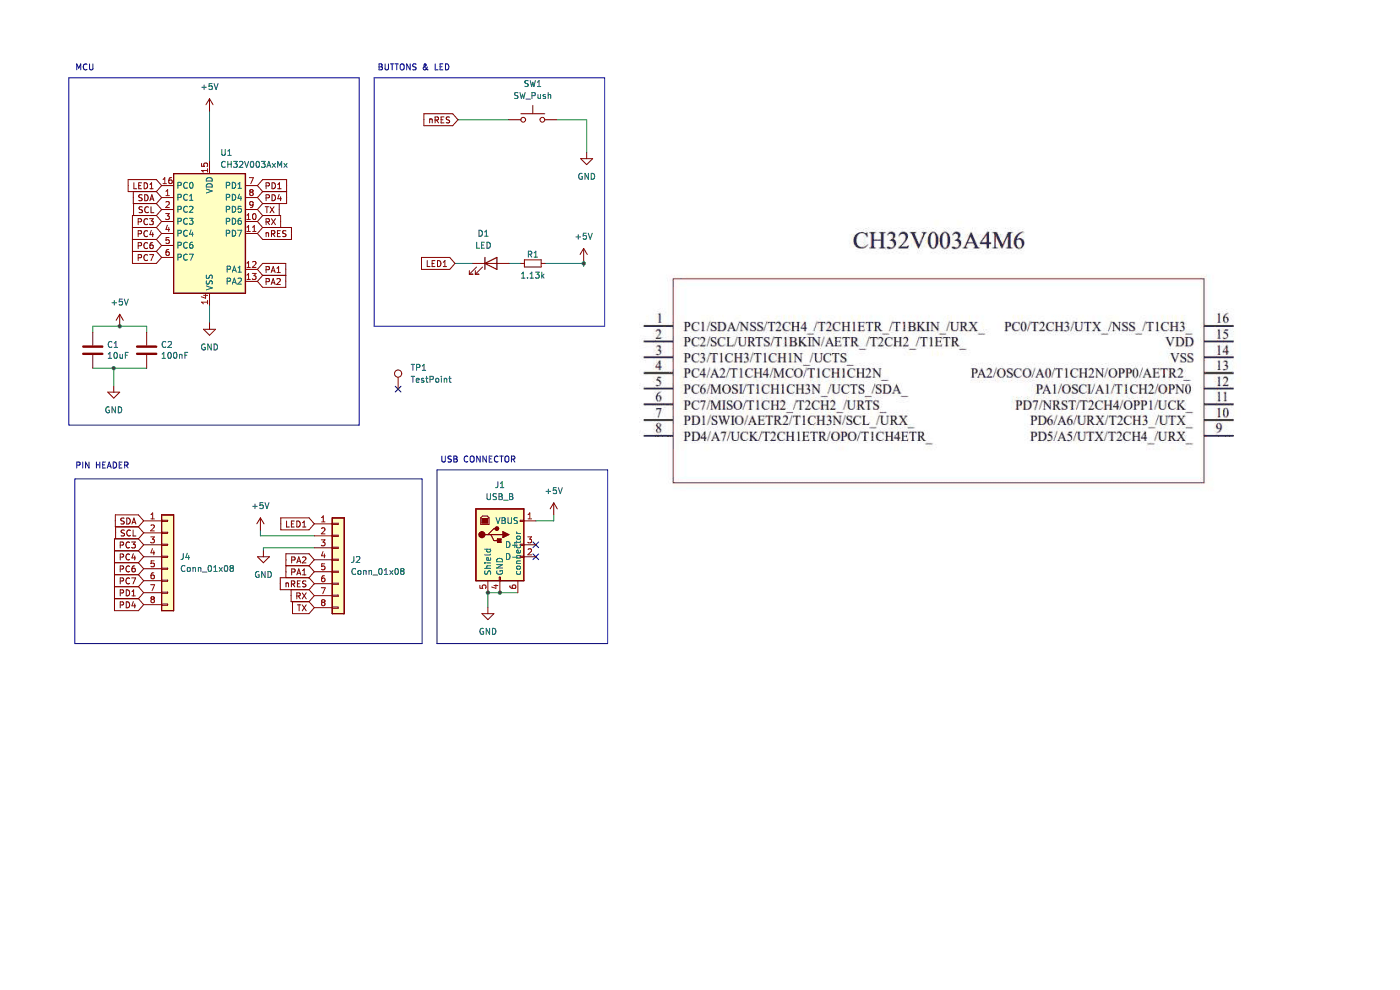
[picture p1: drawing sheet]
(kicad_sch (version 20230121) (generator eeschema)

 (paper "A4")

 (lib_symbols
  (symbol "Connector:TestPoint" (pin_numbers hide) (pin_names (offset 0.762) hide) (in_bom yes) (on_board yes)
   (property "Reference" "TP" (at 0 6.858 0) (effects (font (size 1.27 1.27))))
   (property "Value" "TestPoint" (at 0 5.08 0) (effects (font (size 1.27 1.27))))
   (property "Footprint" "" (at 5.08 0 0) (effects (font (size 1.27 1.27)) hide))
   (property "Datasheet" "~" (at 5.08 0 0) (effects (font (size 1.27 1.27)) hide))
   (symbol "TestPoint_0_1"
    (circle (center 0 3.302) (radius 0.762) (stroke (width 0) (type default)) (fill (type none))))
   (symbol "TestPoint_1_1"
    (pin passive line (at 0 0 90) (length 2.54) (name "1" (effects (font (size 1.27 1.27)))) (number "1" (effects (font (size 1.27 1.27)))))))
  (symbol "Connector:USB_B" (pin_names (offset 1.016)) (in_bom yes) (on_board yes)
   (property "Reference" "J1" (at 0 12.7 0) (effects (font (size 1.27 1.27))))
   (property "Value" "USB_B" (at 0 10.16 0) (effects (font (size 1.27 1.27))))
   (property "Footprint" "Connector_USB:USB_Micro-B_Molex_47346-0001" (at 3.81 -1.27 0) (effects (font (size 1.27 1.27)) hide))
   (property "Datasheet" " ~" (at 3.81 -1.27 0) (effects (font (size 1.27 1.27)) hide))
   (symbol "USB_B_0_1"
    (rectangle (start -5.08 -7.62) (end 5.08 7.62) (stroke (width 0.254) (type default)) (fill (type background)))
    (circle (center -3.81 2.159) (radius 0.635) (stroke (width 0.254) (type default)) (fill (type outline)))
    (rectangle (start -3.81 5.588) (end -2.54 4.572) (stroke (width 0) (type default)) (fill (type outline)))
    (circle (center -0.635 3.429) (radius 0.381) (stroke (width 0.254) (type default)) (fill (type outline)))
    (rectangle (start -0.127 -7.62) (end 0.127 -6.858) (stroke (width 0) (type default)) (fill (type none)))
    (polyline (pts (xy -1.905 2.159) (xy 0.635 2.159)) (stroke (width 0.254) (type default)) (fill (type none)))
    (polyline (pts (xy -3.175 2.159) (xy -2.54 2.159) (xy -1.27 3.429) (xy -0.635 3.429)) (stroke (width 0.254) (type default)) (fill (type none)))
    (polyline (pts (xy -2.54 2.159) (xy -1.905 2.159) (xy -1.27 0.889) (xy 0 0.889)) (stroke (width 0.254) (type default)) (fill (type none)))
    (polyline (pts (xy 0.635 2.794) (xy 0.635 1.524) (xy 1.905 2.159) (xy 0.635 2.794)) (stroke (width 0.254) (type default)) (fill (type outline)))
    (polyline (pts (xy -4.064 4.318) (xy -2.286 4.318) (xy -2.286 5.715) (xy -2.667 6.096) (xy -3.683 6.096) (xy -4.064 5.715) (xy -4.064 4.318)) (stroke (width 0) (type default)) (fill (type none)))
    (rectangle (start 0.254 1.27) (end -0.508 0.508) (stroke (width 0.254) (type default)) (fill (type outline)))
    (rectangle (start 5.08 -2.667) (end 4.318 -2.413) (stroke (width 0) (type default)) (fill (type none)))
    (rectangle (start 5.08 -0.127) (end 4.318 0.127) (stroke (width 0) (type default)) (fill (type none)))
    (rectangle (start 5.08 4.953) (end 4.318 5.207) (stroke (width 0) (type default)) (fill (type none))))
   (symbol "USB_B_1_1"
    (pin power_out line (at 7.62 5.08 180) (length 2.54) (name "VBUS" (effects (font (size 1.27 1.27)))) (number "1" (effects (font (size 1.27 1.27)))))
    (pin bidirectional line (at 7.62 -2.54 180) (length 2.54) (name "D-" (effects (font (size 1.27 1.27)))) (number "2" (effects (font (size 1.27 1.27)))))
    (pin bidirectional line (at 7.62 0 180) (length 2.54) (name "D+" (effects (font (size 1.27 1.27)))) (number "3" (effects (font (size 1.27 1.27)))))
    (pin power_out line (at 0 -10.16 90) (length 2.54) (name "GND" (effects (font (size 1.27 1.27)))) (number "4" (effects (font (size 1.27 1.27)))))
    (pin passive line (at -2.54 -10.16 90) (length 2.54) (name "Shield" (effects (font (size 1.27 1.27)))) (number "5" (effects (font (size 1.27 1.27)))))
    (pin input line (at 3.81 -10.16 90) (length 2.54) (name "connector" (effects (font (size 1.27 1.27)))) (number "6" (effects (font (size 1.27 1.27)))))))
  (symbol "Connector_Generic:Conn_01x08" (pin_names (offset 1.016) hide) (in_bom yes) (on_board yes)
   (property "Reference" "J" (at 0 10.16 0) (effects (font (size 1.27 1.27))))
   (property "Value" "Conn_01x08" (at 0 -12.7 0) (effects (font (size 1.27 1.27))))
   (property "Footprint" "" (at 0 0 0) (effects (font (size 1.27 1.27)) hide))
   (property "Datasheet" "~" (at 0 0 0) (effects (font (size 1.27 1.27)) hide))
   (symbol "Conn_01x08_1_1"
    (rectangle (start -1.27 -10.033) (end 0 -10.287) (stroke (width 0.1524) (type default)) (fill (type none)))
    (rectangle (start -1.27 -7.493) (end 0 -7.747) (stroke (width 0.1524) (type default)) (fill (type none)))
    (rectangle (start -1.27 -4.953) (end 0 -5.207) (stroke (width 0.1524) (type default)) (fill (type none)))
    (rectangle (start -1.27 -2.413) (end 0 -2.667) (stroke (width 0.1524) (type default)) (fill (type none)))
    (rectangle (start -1.27 0.127) (end 0 -0.127) (stroke (width 0.1524) (type default)) (fill (type none)))
    (rectangle (start -1.27 2.667) (end 0 2.413) (stroke (width 0.1524) (type default)) (fill (type none)))
    (rectangle (start -1.27 5.207) (end 0 4.953) (stroke (width 0.1524) (type default)) (fill (type none)))
    (rectangle (start -1.27 7.747) (end 0 7.493) (stroke (width 0.1524) (type default)) (fill (type none)))
    (rectangle (start -1.27 8.89) (end 1.27 -11.43) (stroke (width 0.254) (type default)) (fill (type background)))
    (pin passive line (at -5.08 7.62 0) (length 3.81) (name "Pin_1" (effects (font (size 1.27 1.27)))) (number "1" (effects (font (size 1.27 1.27)))))
    (pin passive line (at -5.08 5.08 0) (length 3.81) (name "Pin_2" (effects (font (size 1.27 1.27)))) (number "2" (effects (font (size 1.27 1.27)))))
    (pin passive line (at -5.08 2.54 0) (length 3.81) (name "Pin_3" (effects (font (size 1.27 1.27)))) (number "3" (effects (font (size 1.27 1.27)))))
    (pin passive line (at -5.08 0 0) (length 3.81) (name "Pin_4" (effects (font (size 1.27 1.27)))) (number "4" (effects (font (size 1.27 1.27)))))
    (pin passive line (at -5.08 -2.54 0) (length 3.81) (name "Pin_5" (effects (font (size 1.27 1.27)))) (number "5" (effects (font (size 1.27 1.27)))))
    (pin passive line (at -5.08 -5.08 0) (length 3.81) (name "Pin_6" (effects (font (size 1.27 1.27)))) (number "6" (effects (font (size 1.27 1.27)))))
    (pin passive line (at -5.08 -7.62 0) (length 3.81) (name "Pin_7" (effects (font (size 1.27 1.27)))) (number "7" (effects (font (size 1.27 1.27)))))
    (pin passive line (at -5.08 -10.16 0) (length 3.81) (name "Pin_8" (effects (font (size 1.27 1.27)))) (number "8" (effects (font (size 1.27 1.27)))))))
  (symbol "Device:C" (pin_numbers hide) (pin_names (offset 0.254)) (in_bom yes) (on_board yes)
   (property "Reference" "C" (at 0.635 2.54 0) (effects (font (size 1.27 1.27)) (justify left)))
   (property "Value" "C" (at 0.635 -2.54 0) (effects (font (size 1.27 1.27)) (justify left)))
   (property "Footprint" "" (at 0.9652 -3.81 0) (effects (font (size 1.27 1.27)) hide))
   (property "Datasheet" "~" (at 0 0 0) (effects (font (size 1.27 1.27)) hide))
   (symbol "C_0_1"
    (polyline (pts (xy -2.032 -0.762) (xy 2.032 -0.762)) (stroke (width 0.508) (type default)) (fill (type none)))
    (polyline (pts (xy -2.032 0.762) (xy 2.032 0.762)) (stroke (width 0.508) (type default)) (fill (type none))))
   (symbol "C_1_1"
    (pin passive line (at 0 3.81 270) (length 2.794) (name "~" (effects (font (size 1.27 1.27)))) (number "1" (effects (font (size 1.27 1.27)))))
    (pin passive line (at 0 -3.81 90) (length 2.794) (name "~" (effects (font (size 1.27 1.27)))) (number "2" (effects (font (size 1.27 1.27)))))))
  (symbol "Device:LED" (pin_numbers hide) (pin_names (offset 1.016) hide) (in_bom yes) (on_board yes)
   (property "Reference" "D" (at 0 2.54 0) (effects (font (size 1.27 1.27))))
   (property "Value" "LED" (at 0 -2.54 0) (effects (font (size 1.27 1.27))))
   (property "Footprint" "" (at 0 0 0) (effects (font (size 1.27 1.27)) hide))
   (property "Datasheet" "~" (at 0 0 0) (effects (font (size 1.27 1.27)) hide))
   (symbol "LED_0_1"
    (polyline (pts (xy -1.27 -1.27) (xy -1.27 1.27)) (stroke (width 0.254) (type default)) (fill (type none)))
    (polyline (pts (xy -1.27 0) (xy 1.27 0)) (stroke (width 0) (type default)) (fill (type none)))
    (polyline (pts (xy 1.27 -1.27) (xy 1.27 1.27) (xy -1.27 0) (xy 1.27 -1.27)) (stroke (width 0.254) (type default)) (fill (type none)))
    (polyline (pts (xy -3.048 -0.762) (xy -4.572 -2.286) (xy -3.81 -2.286) (xy -4.572 -2.286) (xy -4.572 -1.524)) (stroke (width 0) (type default)) (fill (type none)))
    (polyline (pts (xy -1.778 -0.762) (xy -3.302 -2.286) (xy -2.54 -2.286) (xy -3.302 -2.286) (xy -3.302 -1.524)) (stroke (width 0) (type default)) (fill (type none))))
   (symbol "LED_1_1"
    (pin passive line (at -3.81 0 0) (length 2.54) (name "K" (effects (font (size 1.27 1.27)))) (number "1" (effects (font (size 1.27 1.27)))))
    (pin passive line (at 3.81 0 180) (length 2.54) (name "A" (effects (font (size 1.27 1.27)))) (number "2" (effects (font (size 1.27 1.27)))))))
  (symbol "Device:R_Small" (pin_numbers hide) (pin_names (offset 0.254) hide) (in_bom yes) (on_board yes)
   (property "Reference" "R" (at 0.762 0.508 0) (effects (font (size 1.27 1.27)) (justify left)))
   (property "Value" "R_Small" (at 0.762 -1.016 0) (effects (font (size 1.27 1.27)) (justify left)))
   (property "Footprint" "" (at 0 0 0) (effects (font (size 1.27 1.27)) hide))
   (property "Datasheet" "~" (at 0 0 0) (effects (font (size 1.27 1.27)) hide))
   (symbol "R_Small_0_1"
    (rectangle (start -0.762 1.778) (end 0.762 -1.778) (stroke (width 0.2032) (type default)) (fill (type none))))
   (symbol "R_Small_1_1"
    (pin passive line (at 0 2.54 270) (length 0.762) (name "~" (effects (font (size 1.27 1.27)))) (number "1" (effects (font (size 1.27 1.27)))))
    (pin passive line (at 0 -2.54 90) (length 0.762) (name "~" (effects (font (size 1.27 1.27)))) (number "2" (effects (font (size 1.27 1.27)))))))
  (symbol "MCU_WCH_CH32V0:CH32V003AxMx" (in_bom yes) (on_board yes)
   (property "Reference" "U" (at -7.62 15.24 0) (effects (font (size 1.27 1.27))))
   (property "Value" "CH32V003AxMx" (at 7.62 15.24 0) (effects (font (size 1.27 1.27))))
   (property "Footprint" "Package_SO:SOP-16_3.9x9.9mm_P1.27mm" (at -2.54 0 0) (effects (font (size 1.27 1.27)) hide))
   (property "Datasheet" "https://www.wch-ic.com/products/CH32V003.html" (at -2.54 0 0) (effects (font (size 1.27 1.27)) hide))
   (symbol "CH32V003AxMx_1_1"
    (rectangle (start -7.62 12.7) (end 7.62 -12.7) (stroke (width 0.254) (type default)) (fill (type background)))
    (pin bidirectional line (at -10.16 7.62 0) (length 2.54) (name "PC1" (effects (font (size 1.27 1.27)))) (number "1" (effects (font (size 1.27 1.27))))
    (alternate "NSS" bidirectional line)
    (alternate "SDA" bidirectional line)
    (alternate "T1BKIN_1" bidirectional line)
    (alternate "T1BKIN_3" bidirectional line)
    (alternate "T2CH1ETR_2" bidirectional line)
    (alternate "T2CH1ETR_3" bidirectional line)
    (alternate "T2CH4_1" bidirectional line)
    (alternate "URX_3" bidirectional line))
    (pin bidirectional line (at 10.16 2.54 180) (length 2.54) (name "PD6" (effects (font (size 1.27 1.27)))) (number "10" (effects (font (size 1.27 1.27))))
    (alternate "A6" bidirectional line)
    (alternate "T2CH3_3" bidirectional line)
    (alternate "URX" bidirectional line)
    (alternate "UTX_2" bidirectional line))
    (pin bidirectional line (at 10.16 0 180) (length 2.54) (name "PD7" (effects (font (size 1.27 1.27)))) (number "11" (effects (font (size 1.27 1.27))))
    (alternate "NRST" bidirectional line)
    (alternate "OPP1" bidirectional line)
    (alternate "T2CH4" bidirectional line)
    (alternate "T2CH4_2" bidirectional line)
    (alternate "UCK_1" bidirectional line)
    (alternate "UCK_2" bidirectional line))
    (pin bidirectional line (at 10.16 -7.62 180) (length 2.54) (name "PA1" (effects (font (size 1.27 1.27)))) (number "12" (effects (font (size 1.27 1.27))))
    (alternate "A1" bidirectional line)
    (alternate "OPN0" bidirectional line)
    (alternate "OSCI" bidirectional line)
    (alternate "T1CH2" bidirectional line)
    (alternate "T1CH2_2" bidirectional line))
    (pin bidirectional line (at 10.16 -10.16 180) (length 2.54) (name "PA2" (effects (font (size 1.27 1.27)))) (number "13" (effects (font (size 1.27 1.27))))
    (alternate "A0" bidirectional line)
    (alternate "AETR2_1" bidirectional line)
    (alternate "OPP0" bidirectional line)
    (alternate "OSCO" bidirectional line)
    (alternate "TICH2N" bidirectional line)
    (alternate "TICH2N_2" bidirectional line))
    (pin power_in line (at 0 -15.24 90) (length 2.54) (name "VSS" (effects (font (size 1.27 1.27)))) (number "14" (effects (font (size 1.27 1.27)))))
    (pin power_in line (at 0 15.24 270) (length 2.54) (name "VDD" (effects (font (size 1.27 1.27)))) (number "15" (effects (font (size 1.27 1.27)))))
    (pin bidirectional line (at -10.16 10.16 0) (length 2.54) (name "PC0" (effects (font (size 1.27 1.27)))) (number "16" (effects (font (size 1.27 1.27))))
    (alternate "NSS_1" bidirectional line)
    (alternate "T1CH3_1" bidirectional line)
    (alternate "T2CH3" bidirectional line)
    (alternate "T2CH3_2" bidirectional line)
    (alternate "UTX_3" bidirectional line))
    (pin bidirectional line (at -10.16 5.08 0) (length 2.54) (name "PC2" (effects (font (size 1.27 1.27)))) (number "2" (effects (font (size 1.27 1.27))))
    (alternate "AETR_1" bidirectional line)
    (alternate "SCL" bidirectional line)
    (alternate "T1BKIN" bidirectional line)
    (alternate "T1BKIN_2" bidirectional line)
    (alternate "T1ETR_3" bidirectional line)
    (alternate "T2CH2_1" bidirectional line)
    (alternate "URTS" bidirectional line)
    (alternate "URTS_1" bidirectional line))
    (pin bidirectional line (at -10.16 2.54 0) (length 2.54) (name "PC3" (effects (font (size 1.27 1.27)))) (number "3" (effects (font (size 1.27 1.27))))
    (alternate "T1CH1N_1" bidirectional line)
    (alternate "T1CH1N_3" bidirectional line)
    (alternate "T1CH3" bidirectional line)
    (alternate "T1CH3_2" bidirectional line)
    (alternate "UCTS_1" bidirectional line))
    (pin bidirectional line (at -10.16 0 0) (length 2.54) (name "PC4" (effects (font (size 1.27 1.27)))) (number "4" (effects (font (size 1.27 1.27))))
    (alternate "A2" bidirectional line)
    (alternate "MCO" bidirectional line)
    (alternate "T1CH1_3" bidirectional line)
    (alternate "T1CH2N_1" bidirectional line)
    (alternate "T1CH4" bidirectional line)
    (alternate "T1CH4_2" bidirectional line))
    (pin bidirectional line (at -10.16 -2.54 0) (length 2.54) (name "PC6" (effects (font (size 1.27 1.27)))) (number "5" (effects (font (size 1.27 1.27))))
    (alternate "MOSI" bidirectional line)
    (alternate "MOSI_1" bidirectional line)
    (alternate "SDA_2" bidirectional line)
    (alternate "SDA_3" bidirectional line)
    (alternate "T1CH1_1" bidirectional line)
    (alternate "T1CH3N_3" bidirectional line)
    (alternate "UCTS_2" bidirectional line)
    (alternate "UCTS_3" bidirectional line))
    (pin bidirectional line (at -10.16 -5.08 0) (length 2.54) (name "PC7" (effects (font (size 1.27 1.27)))) (number "6" (effects (font (size 1.27 1.27))))
    (alternate "MISO" bidirectional line)
    (alternate "MISO_1" bidirectional line)
    (alternate "T1CH2_1" bidirectional line)
    (alternate "T1CH2_3" bidirectional line)
    (alternate "T2CH2_3" bidirectional line)
    (alternate "URTS_2" bidirectional line)
    (alternate "URTS_3" bidirectional line))
    (pin bidirectional line (at 10.16 10.16 180) (length 2.54) (name "PD1" (effects (font (size 1.27 1.27)))) (number "7" (effects (font (size 1.27 1.27))))
    (alternate "AETR2" bidirectional line)
    (alternate "SCL_1" bidirectional line)
    (alternate "SWIO" bidirectional line)
    (alternate "T1CH3N" bidirectional line)
    (alternate "T1CH3N_1" bidirectional line)
    (alternate "T1CH3N_2" bidirectional line)
    (alternate "URX_1" bidirectional line))
    (pin bidirectional line (at 10.16 7.62 180) (length 2.54) (name "PD4" (effects (font (size 1.27 1.27)))) (number "8" (effects (font (size 1.27 1.27))))
    (alternate "A7" bidirectional line)
    (alternate "OPO" bidirectional line)
    (alternate "T1CH4_3" bidirectional line)
    (alternate "T2CH1ETR" bidirectional line)
    (alternate "TIETR_2" bidirectional line)
    (alternate "UCK" bidirectional line))
    (pin bidirectional line (at 10.16 5.08 180) (length 2.54) (name "PD5" (effects (font (size 1.27 1.27)))) (number "9" (effects (font (size 1.27 1.27))))
    (alternate "A5" bidirectional line)
    (alternate "T2CH4_3" bidirectional line)
    (alternate "URX_2" bidirectional line)
    (alternate "UTX" bidirectional line))))
  (symbol "Switch:SW_Push" (pin_numbers hide) (pin_names (offset 1.016) hide) (in_bom yes) (on_board yes)
   (property "Reference" "SW" (at 1.27 2.54 0) (effects (font (size 1.27 1.27)) (justify left)))
   (property "Value" "SW_Push" (at 0 -1.524 0) (effects (font (size 1.27 1.27))))
   (property "Footprint" "" (at 0 5.08 0) (effects (font (size 1.27 1.27)) hide))
   (property "Datasheet" "~" (at 0 5.08 0) (effects (font (size 1.27 1.27)) hide))
   (symbol "SW_Push_0_1"
    (circle (center -2.032 0) (radius 0.508) (stroke (width 0) (type default)) (fill (type none)))
    (polyline (pts (xy 0 1.27) (xy 0 3.048)) (stroke (width 0) (type default)) (fill (type none)))
    (polyline (pts (xy 2.54 1.27) (xy -2.54 1.27)) (stroke (width 0) (type default)) (fill (type none)))
    (circle (center 2.032 0) (radius 0.508) (stroke (width 0) (type default)) (fill (type none)))
    (pin passive line (at -5.08 0 0) (length 2.54) (name "1" (effects (font (size 1.27 1.27)))) (number "1" (effects (font (size 1.27 1.27)))))
    (pin passive line (at 5.08 0 180) (length 2.54) (name "2" (effects (font (size 1.27 1.27)))) (number "2" (effects (font (size 1.27 1.27)))))))
  (symbol "power:+5V" (power) (pin_names (offset 0)) (in_bom yes) (on_board yes)
   (property "Reference" "#PWR" (at 0 -3.81 0) (effects (font (size 1.27 1.27)) hide))
   (property "Value" "+5V" (at 0 3.556 0) (effects (font (size 1.27 1.27))))
   (property "Footprint" "" (at 0 0 0) (effects (font (size 1.27 1.27)) hide))
   (property "Datasheet" "" (at 0 0 0) (effects (font (size 1.27 1.27)) hide))
   (symbol "+5V_0_1"
    (polyline (pts (xy -0.762 1.27) (xy 0 2.54)) (stroke (width 0) (type default)) (fill (type none)))
    (polyline (pts (xy 0 0) (xy 0 2.54)) (stroke (width 0) (type default)) (fill (type none)))
    (polyline (pts (xy 0 2.54) (xy 0.762 1.27)) (stroke (width 0) (type default)) (fill (type none))))
   (symbol "+5V_1_1"
    (pin power_in line (at 0 0 90) (length 0) hide (name "+5V" (effects (font (size 1.27 1.27)))) (number "1" (effects (font (size 1.27 1.27)))))))
  (symbol "power:GND" (power) (pin_names (offset 0)) (in_bom yes) (on_board yes)
   (property "Reference" "#PWR" (at 0 -6.35 0) (effects (font (size 1.27 1.27)) hide))
   (property "Value" "GND" (at 0 -3.81 0) (effects (font (size 1.27 1.27))))
   (property "Footprint" "" (at 0 0 0) (effects (font (size 1.27 1.27)) hide))
   (property "Datasheet" "" (at 0 0 0) (effects (font (size 1.27 1.27)) hide))
   (symbol "GND_0_1"
    (polyline (pts (xy 0 0) (xy 0 -1.27) (xy 1.27 -1.27) (xy 0 -2.54) (xy -1.27 -1.27) (xy 0 -1.27)) (stroke (width 0) (type default)) (fill (type none))))
   (symbol "GND_1_1"
    (pin power_in line (at 0 0 270) (length 0) hide (name "GND" (effects (font (size 1.27 1.27)))) (number "1" (effects (font (size 1.27 1.27))))))))

 (junction (at 25.4 69.215) (diameter 0) (color 0 0 0 0))
 (junction (at 123.825 55.88) (diameter 0) (color 0 0 0 0))
 (junction (at 24.13 78.105) (diameter 0) (color 0 0 0 0))
 (junction (at 103.505 125.73) (diameter 0) (color 0 0 0 0))
 (junction (at 106.045 125.73) (diameter 0) (color 0 0 0 0))

 (no_connect (at 113.665 118.11))
 (no_connect (at 84.455 82.55))
 (no_connect (at 113.665 115.57))

 (wire (pts (xy 123.825 56.515) (xy 123.825 55.88)) (stroke (width 0) (type default)))
 (wire (pts (xy 124.46 25.4) (xy 118.11 25.4)) (stroke (width 0) (type default)))
 (wire (pts (xy 103.505 125.73) (xy 103.505 128.905)) (stroke (width 0) (type default)))
 (wire (pts (xy 19.685 69.215) (xy 19.685 70.485)) (stroke (width 0) (type default)))
 (wire (pts (xy 24.13 78.105) (xy 24.13 81.915)) (stroke (width 0) (type default)))
 (wire (pts (xy 55.245 113.665) (xy 55.245 112.395)) (stroke (width 0) (type default)))
 (wire (pts (xy 24.13 78.105) (xy 31.115 78.105)) (stroke (width 0) (type default)))
 (wire (pts (xy 123.825 55.88) (xy 123.825 55.245)) (stroke (width 0) (type default)))
 (wire (pts (xy 106.045 125.73) (xy 103.505 125.73)) (stroke (width 0) (type default)))
 (wire (pts (xy 124.46 25.4) (xy 124.46 32.385)) (stroke (width 0) (type default)))
 (wire (pts (xy 19.685 78.105) (xy 24.13 78.105)) (stroke (width 0) (type default)))
 (wire (pts (xy 100.33 55.88) (xy 96.52 55.88)) (stroke (width 0) (type default)))
 (wire (pts (xy 117.475 110.49) (xy 117.475 109.22)) (stroke (width 0) (type default)))
 (wire (pts (xy 44.45 23.495) (xy 44.45 34.29)) (stroke (width 0) (type default)))
 (wire (pts (xy 113.665 110.49) (xy 117.475 110.49)) (stroke (width 0) (type default)))
 (wire (pts (xy 66.675 113.665) (xy 55.245 113.665)) (stroke (width 0) (type default)))
 (wire (pts (xy 31.115 69.215) (xy 25.4 69.215)) (stroke (width 0) (type default)))
 (wire (pts (xy 44.45 64.77) (xy 44.45 68.58)) (stroke (width 0) (type default)))
 (wire (pts (xy 106.045 125.73) (xy 109.855 125.73)) (stroke (width 0) (type default)))
 (wire (pts (xy 115.57 55.88) (xy 123.825 55.88)) (stroke (width 0) (type default)))
 (wire (pts (xy 97.155 25.4) (xy 107.95 25.4)) (stroke (width 0) (type default)))
 (wire (pts (xy 55.88 116.205) (xy 55.88 116.84)) (stroke (width 0) (type default)))
 (wire (pts (xy 19.685 69.215) (xy 25.4 69.215)) (stroke (width 0) (type default)))
 (wire (pts (xy 107.95 55.88) (xy 110.49 55.88)) (stroke (width 0) (type default)))
 (wire (pts (xy 31.115 69.215) (xy 31.115 70.485)) (stroke (width 0) (type default)))
 (wire (pts (xy 66.675 116.205) (xy 55.88 116.205)) (stroke (width 0) (type default)))

 (rectangle (start 15.875 101.6) (end 89.535 136.525) (stroke (width 0) (type default)) (fill (type none)))
 (rectangle (start 14.605 16.51) (end 76.2 90.17) (stroke (width 0) (type default)) (fill (type none)))
 (rectangle (start 92.71 99.695) (end 128.905 136.525) (stroke (width 0) (type default)) (fill (type none)))
 (rectangle (start 79.375 16.51) (end 128.27 69.215) (stroke (width 0) (type default)) (fill (type none)))

 (image (at 207.01 76.835) (scale 2.11268)
  (data))

 (text "PIN HEADER\n" (at 15.875 99.695 0) (effects (font (size 1.27 1.27)) (justify left bottom)))
 (text "BUTTONS & LED\n" (at 80.01 15.24 0) (effects (font (size 1.27 1.27)) (justify left bottom)))
 (text "MCU" (at 15.875 15.24 0) (effects (font (size 1.27 1.27)) (justify left bottom)))
 (text "USB CONNECTOR" (at 93.345 98.425 0) (effects (font (size 1.27 1.27)) (justify left bottom)))

 (global_label "PC4" (shape input) (at 34.29 49.53 180) (fields_autoplaced) (effects (font (size 1.27 1.27)) (justify right))
  (property "Intersheetrefs" "${INTERSHEET_REFS}" (at 27.5553 49.53 0) (effects (font (size 1.27 1.27)) (justify right) hide)))
 (global_label "PA2" (shape input) (at 66.675 118.745 180) (fields_autoplaced) (effects (font (size 1.27 1.27)) (justify right))
  (property "Intersheetrefs" "${INTERSHEET_REFS}" (at 60.1217 118.745 0) (effects (font (size 1.27 1.27)) (justify right) hide)))
 (global_label "PA1" (shape input) (at 54.61 57.15 0) (fields_autoplaced) (effects (font (size 1.27 1.27)) (justify left))
  (property "Intersheetrefs" "${INTERSHEET_REFS}" (at 61.1633 57.15 0) (effects (font (size 1.27 1.27)) (justify left) hide)))
 (global_label "PC3" (shape input) (at 30.48 115.57 180) (fields_autoplaced) (effects (font (size 1.27 1.27)) (justify right))
  (property "Intersheetrefs" "${INTERSHEET_REFS}" (at 23.7453 115.57 0) (effects (font (size 1.27 1.27)) (justify right) hide)))
 (global_label "PC3" (shape input) (at 34.29 46.99 180) (fields_autoplaced) (effects (font (size 1.27 1.27)) (justify right))
  (property "Intersheetrefs" "${INTERSHEET_REFS}" (at 27.5553 46.99 0) (effects (font (size 1.27 1.27)) (justify right) hide)))
 (global_label "PD1" (shape input) (at 30.48 125.73 180) (fields_autoplaced) (effects (font (size 1.27 1.27)) (justify right))
  (property "Intersheetrefs" "${INTERSHEET_REFS}" (at 23.7453 125.73 0) (effects (font (size 1.27 1.27)) (justify right) hide)))
 (global_label "SCL" (shape input) (at 30.48 113.03 180) (fields_autoplaced) (effects (font (size 1.27 1.27)) (justify right))
  (property "Intersheetrefs" "${INTERSHEET_REFS}" (at 23.9872 113.03 0) (effects (font (size 1.27 1.27)) (justify right) hide)))
 (global_label "PD4" (shape input) (at 54.61 41.91 0) (fields_autoplaced) (effects (font (size 1.27 1.27)) (justify left))
  (property "Intersheetrefs" "${INTERSHEET_REFS}" (at 61.3447 41.91 0) (effects (font (size 1.27 1.27)) (justify left) hide)))
 (global_label "LED1" (shape input) (at 96.52 55.88 180) (fields_autoplaced) (effects (font (size 1.27 1.27)) (justify right))
  (property "Intersheetrefs" "${INTERSHEET_REFS}" (at 88.8782 55.88 0) (effects (font (size 1.27 1.27)) (justify right) hide)))
 (global_label "SCL" (shape input) (at 34.29 44.45 180) (fields_autoplaced) (effects (font (size 1.27 1.27)) (justify right))
  (property "Intersheetrefs" "${INTERSHEET_REFS}" (at 27.7972 44.45 0) (effects (font (size 1.27 1.27)) (justify right) hide)))
 (global_label "nRES" (shape input) (at 66.675 123.825 180) (fields_autoplaced) (effects (font (size 1.27 1.27)) (justify right))
  (property "Intersheetrefs" "${INTERSHEET_REFS}" (at 58.9123 123.825 0) (effects (font (size 1.27 1.27)) (justify right) hide)))
 (global_label "RX" (shape input) (at 54.61 46.99 0) (fields_autoplaced) (effects (font (size 1.27 1.27)) (justify left))
  (property "Intersheetrefs" "${INTERSHEET_REFS}" (at 60.0747 46.99 0) (effects (font (size 1.27 1.27)) (justify left) hide)))
 (global_label "SDA" (shape input) (at 34.29 41.91 180) (fields_autoplaced) (effects (font (size 1.27 1.27)) (justify right))
  (property "Intersheetrefs" "${INTERSHEET_REFS}" (at 27.7367 41.91 0) (effects (font (size 1.27 1.27)) (justify right) hide)))
 (global_label "RX" (shape input) (at 66.675 126.365 180) (fields_autoplaced) (effects (font (size 1.27 1.27)) (justify right))
  (property "Intersheetrefs" "${INTERSHEET_REFS}" (at 61.2103 126.365 0) (effects (font (size 1.27 1.27)) (justify right) hide)))
 (global_label "TX" (shape input) (at 66.675 128.905 180) (fields_autoplaced) (effects (font (size 1.27 1.27)) (justify right))
  (property "Intersheetrefs" "${INTERSHEET_REFS}" (at 61.5127 128.905 0) (effects (font (size 1.27 1.27)) (justify right) hide)))
 (global_label "PD4" (shape input) (at 30.48 128.27 180) (fields_autoplaced) (effects (font (size 1.27 1.27)) (justify right))
  (property "Intersheetrefs" "${INTERSHEET_REFS}" (at 23.7453 128.27 0) (effects (font (size 1.27 1.27)) (justify right) hide)))
 (global_label "SDA" (shape input) (at 30.48 110.49 180) (fields_autoplaced) (effects (font (size 1.27 1.27)) (justify right))
  (property "Intersheetrefs" "${INTERSHEET_REFS}" (at 23.9267 110.49 0) (effects (font (size 1.27 1.27)) (justify right) hide)))
 (global_label "PA1" (shape input) (at 66.675 121.285 180) (fields_autoplaced) (effects (font (size 1.27 1.27)) (justify right))
  (property "Intersheetrefs" "${INTERSHEET_REFS}" (at 60.1217 121.285 0) (effects (font (size 1.27 1.27)) (justify right) hide)))
 (global_label "LED1" (shape input) (at 66.675 111.125 180) (fields_autoplaced) (effects (font (size 1.27 1.27)) (justify right))
  (property "Intersheetrefs" "${INTERSHEET_REFS}" (at 59.0332 111.125 0) (effects (font (size 1.27 1.27)) (justify right) hide)))
 (global_label "PC6" (shape input) (at 34.29 52.07 180) (fields_autoplaced) (effects (font (size 1.27 1.27)) (justify right))
  (property "Intersheetrefs" "${INTERSHEET_REFS}" (at 27.5553 52.07 0) (effects (font (size 1.27 1.27)) (justify right) hide)))
 (global_label "PA2" (shape input) (at 54.61 59.69 0) (fields_autoplaced) (effects (font (size 1.27 1.27)) (justify left))
  (property "Intersheetrefs" "${INTERSHEET_REFS}" (at 61.1633 59.69 0) (effects (font (size 1.27 1.27)) (justify left) hide)))
 (global_label "PD1" (shape input) (at 54.61 39.37 0) (fields_autoplaced) (effects (font (size 1.27 1.27)) (justify left))
  (property "Intersheetrefs" "${INTERSHEET_REFS}" (at 61.3447 39.37 0) (effects (font (size 1.27 1.27)) (justify left) hide)))
 (global_label "PC4" (shape input) (at 30.48 118.11 180) (fields_autoplaced) (effects (font (size 1.27 1.27)) (justify right))
  (property "Intersheetrefs" "${INTERSHEET_REFS}" (at 23.7453 118.11 0) (effects (font (size 1.27 1.27)) (justify right) hide)))
 (global_label "nRES" (shape input) (at 97.155 25.4 180) (fields_autoplaced) (effects (font (size 1.27 1.27)) (justify right))
  (property "Intersheetrefs" "${INTERSHEET_REFS}" (at 89.3923 25.4 0) (effects (font (size 1.27 1.27)) (justify right) hide)))
 (global_label "PC6" (shape input) (at 30.48 120.65 180) (fields_autoplaced) (effects (font (size 1.27 1.27)) (justify right))
  (property "Intersheetrefs" "${INTERSHEET_REFS}" (at 23.7453 120.65 0) (effects (font (size 1.27 1.27)) (justify right) hide)))
 (global_label "PC7" (shape input) (at 34.29 54.61 180) (fields_autoplaced) (effects (font (size 1.27 1.27)) (justify right))
  (property "Intersheetrefs" "${INTERSHEET_REFS}" (at 27.5553 54.61 0) (effects (font (size 1.27 1.27)) (justify right) hide)))
 (global_label "nRES" (shape input) (at 54.61 49.53 0) (fields_autoplaced) (effects (font (size 1.27 1.27)) (justify left))
  (property "Intersheetrefs" "${INTERSHEET_REFS}" (at 62.3727 49.53 0) (effects (font (size 1.27 1.27)) (justify left) hide)))
 (global_label "LED1" (shape input) (at 34.29 39.37 180) (fields_autoplaced) (effects (font (size 1.27 1.27)) (justify right))
  (property "Intersheetrefs" "${INTERSHEET_REFS}" (at 26.6482 39.37 0) (effects (font (size 1.27 1.27)) (justify right) hide)))
 (global_label "PC7" (shape input) (at 30.48 123.19 180) (fields_autoplaced) (effects (font (size 1.27 1.27)) (justify right))
  (property "Intersheetrefs" "${INTERSHEET_REFS}" (at 23.7453 123.19 0) (effects (font (size 1.27 1.27)) (justify right) hide)))
 (global_label "TX" (shape input) (at 54.61 44.45 0) (fields_autoplaced) (effects (font (size 1.27 1.27)) (justify left))
  (property "Intersheetrefs" "${INTERSHEET_REFS}" (at 59.7723 44.45 0) (effects (font (size 1.27 1.27)) (justify left) hide)))

 (symbol (lib_id "power:GND") (at 124.46 32.385 0) (unit 1) (in_bom yes) (on_board yes) (dnp no) (fields_autoplaced)
  (property "Reference" "#PWR019" (at 124.46 38.735 0) (effects (font (size 1.27 1.27)) hide))
  (property "Value" "GND" (at 124.46 37.465 0) (effects (font (size 1.27 1.27))))
  (property "Footprint" "" (at 124.46 32.385 0) (effects (font (size 1.27 1.27)) hide))
  (property "Datasheet" "" (at 124.46 32.385 0) (effects (font (size 1.27 1.27)) hide)) (pin "1"))

 (symbol (lib_id "power:+5V") (at 55.245 112.395 0) (unit 1) (in_bom yes) (on_board yes) (dnp no) (fields_autoplaced)
  (property "Reference" "#PWR020" (at 55.245 116.205 0) (effects (font (size 1.27 1.27)) hide))
  (property "Value" "+5V" (at 55.245 107.315 0) (effects (font (size 1.27 1.27))))
  (property "Footprint" "" (at 55.245 112.395 0) (effects (font (size 1.27 1.27)) hide))
  (property "Datasheet" "" (at 55.245 112.395 0) (effects (font (size 1.27 1.27)) hide)) (pin "1"))

 (symbol (lib_id "power:+5V") (at 25.4 69.215 0) (unit 1) (in_bom yes) (on_board yes) (dnp no) (fields_autoplaced)
  (property "Reference" "#PWR04" (at 25.4 73.025 0) (effects (font (size 1.27 1.27)) hide))
  (property "Value" "+5V" (at 25.4 64.135 0) (effects (font (size 1.27 1.27))))
  (property "Footprint" "" (at 25.4 69.215 0) (effects (font (size 1.27 1.27)) hide))
  (property "Datasheet" "" (at 25.4 69.215 0) (effects (font (size 1.27 1.27)) hide)) (pin "1"))

 (symbol (lib_id "Switch:SW_Push") (at 113.03 25.4 0) (unit 1) (in_bom yes) (on_board yes) (dnp no) (fields_autoplaced)
  (property "Reference" "SW1" (at 113.03 17.78 0) (effects (font (size 1.27 1.27))))
  (property "Value" "SW_Push" (at 113.03 20.32 0) (effects (font (size 1.27 1.27))))
  (property "Footprint" "Button_Switch_SMD:SW_SPST_TL3342" (at 113.03 20.32 0) (effects (font (size 1.27 1.27)) hide))
  (property "Datasheet" "~" (at 113.03 20.32 0) (effects (font (size 1.27 1.27)) hide))
  (property "LCSC Part #" "C2874210" (at 113.03 25.4 0) (effects (font (size 1.27 1.27)) hide)) (pin "1") (pin "2"))

 (symbol (lib_id "Connector_Generic:Conn_01x08") (at 71.755 118.745 0) (unit 1) (in_bom yes) (on_board yes) (dnp no) (fields_autoplaced)
  (property "Reference" "J2" (at 74.295 118.745 0) (effects (font (size 1.27 1.27)) (justify left)))
  (property "Value" "Conn_01x08" (at 74.295 121.285 0) (effects (font (size 1.27 1.27)) (justify left)))
  (property "Footprint" "footprints:PIN_HEADER" (at 71.755 118.745 0) (effects (font (size 1.27 1.27)) hide))
  (property "Datasheet" "~" (at 71.755 118.745 0) (effects (font (size 1.27 1.27)) hide)) (pin "1") (pin "2") (pin "3") (pin "4") (pin "5") (pin "6") (pin "7") (pin "8"))

 (symbol (lib_id "Device:LED") (at 104.14 55.88 0) (unit 1) (in_bom yes) (on_board yes) (dnp no) (fields_autoplaced)
  (property "Reference" "D1" (at 102.5525 49.53 0) (effects (font (size 1.27 1.27))))
  (property "Value" "LED" (at 102.5525 52.07 0) (effects (font (size 1.27 1.27))))
  (property "Footprint" "LED_SMD:LED_0402_1005Metric_Pad0.77x0.64mm_HandSolder" (at 104.14 55.88 0) (effects (font (size 1.27 1.27)) hide))
  (property "Datasheet" "~" (at 104.14 55.88 0) (effects (font (size 1.27 1.27)) hide))
  (property "LCSC Part #" "C965794" (at 104.14 55.88 0) (effects (font (size 1.27 1.27)) hide)) (pin "1") (pin "2"))

 (symbol (lib_id "power:GND") (at 44.45 68.58 0) (unit 1) (in_bom yes) (on_board yes) (dnp no) (fields_autoplaced)
  (property "Reference" "#PWR07" (at 44.45 74.93 0) (effects (font (size 1.27 1.27)) hide))
  (property "Value" "GND" (at 44.45 73.66 0) (effects (font (size 1.27 1.27))))
  (property "Footprint" "" (at 44.45 68.58 0) (effects (font (size 1.27 1.27)) hide))
  (property "Datasheet" "" (at 44.45 68.58 0) (effects (font (size 1.27 1.27)) hide)) (pin "1"))

 (symbol (lib_id "power:GND") (at 55.88 116.84 0) (unit 1) (in_bom yes) (on_board yes) (dnp no) (fields_autoplaced)
  (property "Reference" "#PWR021" (at 55.88 123.19 0) (effects (font (size 1.27 1.27)) hide))
  (property "Value" "GND" (at 55.88 121.92 0) (effects (font (size 1.27 1.27))))
  (property "Footprint" "" (at 55.88 116.84 0) (effects (font (size 1.27 1.27)) hide))
  (property "Datasheet" "" (at 55.88 116.84 0) (effects (font (size 1.27 1.27)) hide)) (pin "1"))

 (symbol (lib_id "Device:C") (at 19.685 74.295 0) (unit 1) (in_bom yes) (on_board yes) (dnp no)
  (property "Reference" "C1" (at 22.606 73.1266 0) (effects (font (size 1.27 1.27)) (justify left)))
  (property "Value" "10uF" (at 22.606 75.438 0) (effects (font (size 1.27 1.27)) (justify left)))
  (property "Footprint" "Capacitor_SMD:C_0402_1005Metric_Pad0.74x0.62mm_HandSolder" (at 20.6502 78.105 0) (effects (font (size 1.27 1.27)) hide))
  (property "Datasheet" "~" (at 19.685 74.295 0) (effects (font (size 1.27 1.27)) hide)) (pin "2") (pin "1"))

 (symbol (lib_id "Device:C") (at 31.115 74.295 0) (unit 1) (in_bom yes) (on_board yes) (dnp no)
  (property "Reference" "C2" (at 34.036 73.1266 0) (effects (font (size 1.27 1.27)) (justify left)))
  (property "Value" "100nF" (at 34.036 75.438 0) (effects (font (size 1.27 1.27)) (justify left)))
  (property "Footprint" "Capacitor_SMD:C_0402_1005Metric_Pad0.74x0.62mm_HandSolder" (at 32.0802 78.105 0) (effects (font (size 1.27 1.27)) hide))
  (property "Datasheet" "~" (at 31.115 74.295 0) (effects (font (size 1.27 1.27)) hide)) (pin "2") (pin "1"))

 (symbol (lib_id "power:GND") (at 24.13 81.915 0) (unit 1) (in_bom yes) (on_board yes) (dnp no) (fields_autoplaced)
  (property "Reference" "#PWR01" (at 24.13 88.265 0) (effects (font (size 1.27 1.27)) hide))
  (property "Value" "GND" (at 24.13 86.995 0) (effects (font (size 1.27 1.27))))
  (property "Footprint" "" (at 24.13 81.915 0) (effects (font (size 1.27 1.27)) hide))
  (property "Datasheet" "" (at 24.13 81.915 0) (effects (font (size 1.27 1.27)) hide)) (pin "1"))

 (symbol (lib_id "power:+5V") (at 44.45 23.495 0) (unit 1) (in_bom yes) (on_board yes) (dnp no) (fields_autoplaced)
  (property "Reference" "#PWR06" (at 44.45 27.305 0) (effects (font (size 1.27 1.27)) hide))
  (property "Value" "+5V" (at 44.45 18.415 0) (effects (font (size 1.27 1.27))))
  (property "Footprint" "" (at 44.45 23.495 0) (effects (font (size 1.27 1.27)) hide))
  (property "Datasheet" "" (at 44.45 23.495 0) (effects (font (size 1.27 1.27)) hide)) (pin "1"))

 (symbol (lib_id "Device:R_Small") (at 113.03 55.88 270) (unit 1) (in_bom yes) (on_board yes) (dnp no)
  (property "Reference" "R1" (at 113.03 53.975 90) (effects (font (size 1.27 1.27))))
  (property "Value" "1.13k" (at 113.03 58.42 90) (effects (font (size 1.27 1.27))))
  (property "Footprint" "Resistor_SMD:R_0402_1005Metric_Pad0.72x0.64mm_HandSolder" (at 113.03 55.88 0) (effects (font (size 1.27 1.27)) hide))
  (property "Datasheet" "~" (at 113.03 55.88 0) (effects (font (size 1.27 1.27)) hide))
  (property "LCSC Part #" "C3016053" (at 113.03 55.88 0) (effects (font (size 1.27 1.27)) hide)) (pin "1") (pin "2"))

 (symbol (lib_id "MCU_WCH_CH32V0:CH32V003AxMx") (at 44.45 49.53 0) (unit 1) (in_bom yes) (on_board yes) (dnp no) (fields_autoplaced)
  (property "Reference" "U1" (at 46.6441 32.385 0) (effects (font (size 1.27 1.27)) (justify left)))
  (property "Value" "CH32V003AxMx" (at 46.6441 34.925 0) (effects (font (size 1.27 1.27)) (justify left)))
  (property "Footprint" "Package_SO:SOP-16_3.9x9.9mm_P1.27mm" (at 41.91 49.53 0) (effects (font (size 1.27 1.27)) hide))
  (property "Datasheet" "https://www.wch-ic.com/products/CH32V003.html" (at 41.91 49.53 0) (effects (font (size 1.27 1.27)) hide)) (pin "9") (pin "5") (pin "6") (pin "8") (pin "10") (pin "12") (pin "1") (pin "7") (pin "13") (pin "16") (pin "11") (pin "2") (pin "14") (pin "4") (pin "15") (pin "3"))

 (symbol (lib_id "Connector:USB_B") (at 106.045 115.57 0) (unit 1) (in_bom yes) (on_board yes) (dnp no) (fields_autoplaced)
  (property "Reference" "J1" (at 106.045 102.87 0) (effects (font (size 1.27 1.27))))
  (property "Value" "USB_B" (at 106.045 105.41 0) (effects (font (size 1.27 1.27))))
  (property "Footprint" "Connector_USB:USB_Micro-B_Molex_47346-0001" (at 109.855 116.84 0) (effects (font (size 1.27 1.27)) hide))
  (property "Datasheet" " ~" (at 109.855 116.84 0) (effects (font (size 1.27 1.27)) hide)) (pin "3") (pin "5") (pin "4") (pin "1") (pin "2") (pin "6"))

 (symbol (lib_id "power:+5V") (at 117.475 109.22 0) (unit 1) (in_bom yes) (on_board yes) (dnp no) (fields_autoplaced)
  (property "Reference" "#PWR02" (at 117.475 113.03 0) (effects (font (size 1.27 1.27)) hide))
  (property "Value" "+5V" (at 117.475 104.14 0) (effects (font (size 1.27 1.27))))
  (property "Footprint" "" (at 117.475 109.22 0) (effects (font (size 1.27 1.27)) hide))
  (property "Datasheet" "" (at 117.475 109.22 0) (effects (font (size 1.27 1.27)) hide)) (pin "1"))

 (symbol (lib_id "power:+5V") (at 123.825 55.245 0) (unit 1) (in_bom yes) (on_board yes) (dnp no) (fields_autoplaced)
  (property "Reference" "#PWR05" (at 123.825 59.055 0) (effects (font (size 1.27 1.27)) hide))
  (property "Value" "+5V" (at 123.825 50.165 0) (effects (font (size 1.27 1.27))))
  (property "Footprint" "" (at 123.825 55.245 0) (effects (font (size 1.27 1.27)) hide))
  (property "Datasheet" "" (at 123.825 55.245 0) (effects (font (size 1.27 1.27)) hide)) (pin "1"))

 (symbol (lib_id "Connector_Generic:Conn_01x08") (at 35.56 118.11 0) (unit 1) (in_bom yes) (on_board yes) (dnp no) (fields_autoplaced)
  (property "Reference" "J4" (at 38.1 118.11 0) (effects (font (size 1.27 1.27)) (justify left)))
  (property "Value" "Conn_01x08" (at 38.1 120.65 0) (effects (font (size 1.27 1.27)) (justify left)))
  (property "Footprint" "footprints:PIN_HEADER" (at 35.56 118.11 0) (effects (font (size 1.27 1.27)) hide))
  (property "Datasheet" "~" (at 35.56 118.11 0) (effects (font (size 1.27 1.27)) hide)) (pin "1") (pin "2") (pin "3") (pin "4") (pin "5") (pin "7") (pin "6") (pin "8"))

 (symbol (lib_id "power:GND") (at 103.505 128.905 0) (unit 1) (in_bom yes) (on_board yes) (dnp no) (fields_autoplaced)
  (property "Reference" "#PWR03" (at 103.505 135.255 0) (effects (font (size 1.27 1.27)) hide))
  (property "Value" "GND" (at 103.505 133.985 0) (effects (font (size 1.27 1.27))))
  (property "Footprint" "" (at 103.505 128.905 0) (effects (font (size 1.27 1.27)) hide))
  (property "Datasheet" "" (at 103.505 128.905 0) (effects (font (size 1.27 1.27)) hide)) (pin "1"))

 (symbol (lib_id "Connector:TestPoint") (at 84.455 82.55 0) (unit 1) (in_bom yes) (on_board yes) (dnp no) (fields_autoplaced)
  (property "Reference" "TP1" (at 86.995 77.978 0) (effects (font (size 1.27 1.27)) (justify left)))
  (property "Value" "TestPoint" (at 86.995 80.518 0) (effects (font (size 1.27 1.27)) (justify left)))
  (property "Footprint" "footprints:duck" (at 89.535 82.55 0) (effects (font (size 1.27 1.27)) hide))
  (property "Datasheet" "~" (at 89.535 82.55 0) (effects (font (size 1.27 1.27)) hide)) (pin "1"))

 (sheet_instances (path "" (page "1"))))
